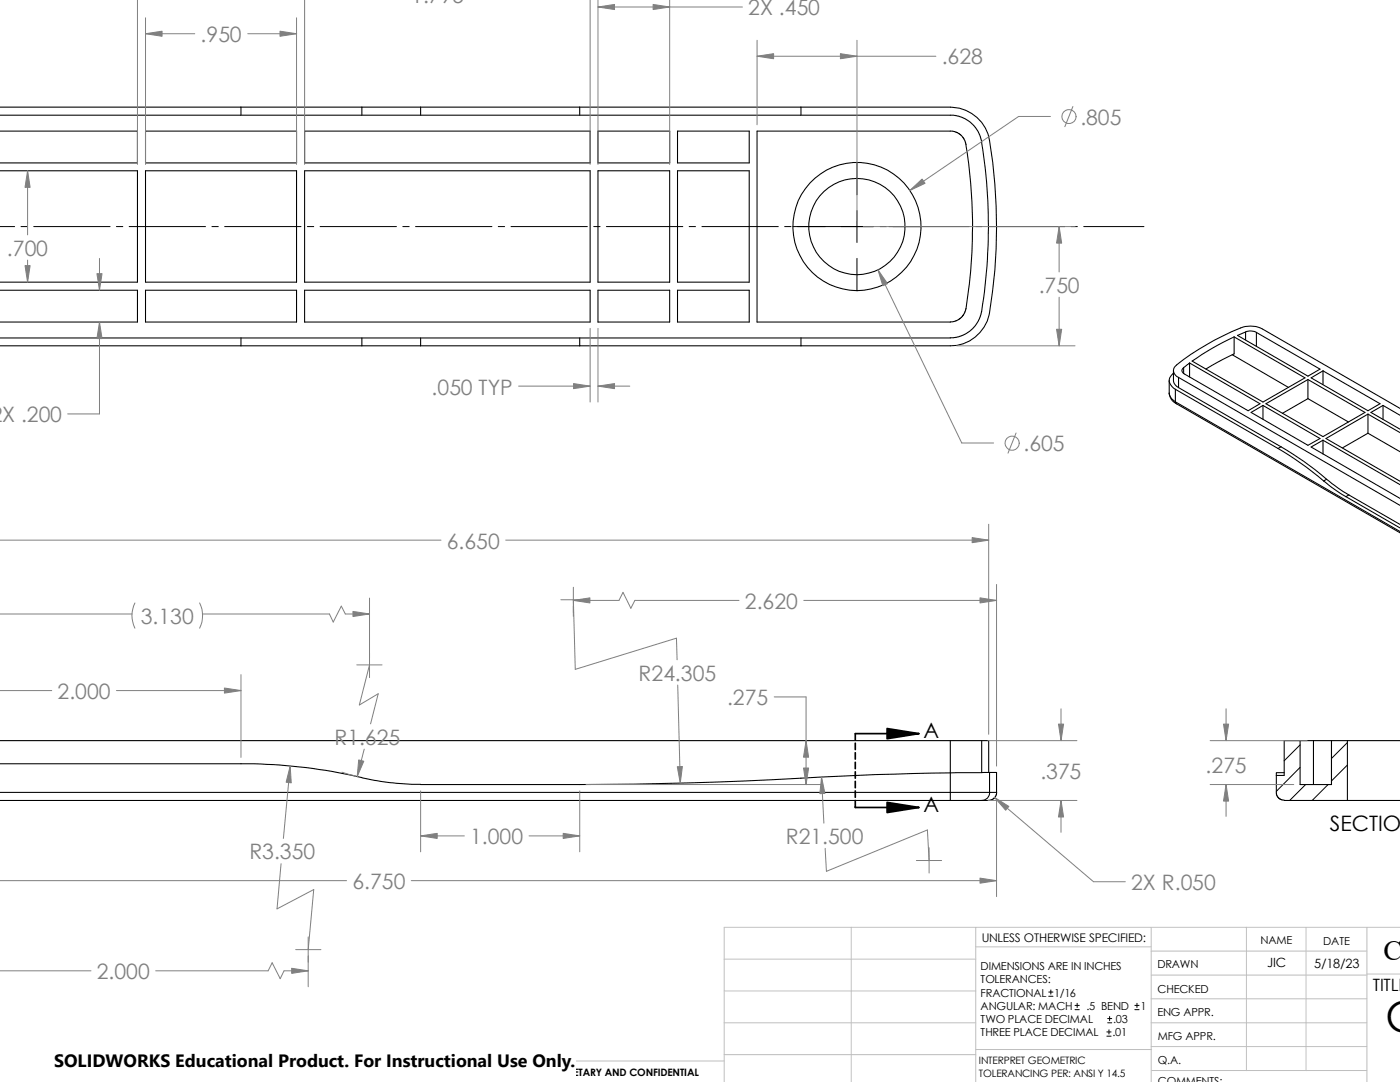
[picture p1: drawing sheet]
<svg xmlns="http://www.w3.org/2000/svg" width="279mm" height="216mm" viewBox="0 0 279 216" stroke-linecap="round" stroke-linejoin="round" font-family="sans-serif">
<g fill="none" stroke="#c0c0c0" stroke-width=".2">
<path d="M144.5 197.7h50.2M144.5 191.4h50.2M169.9 185v30.9M194.7 185v30.9M194.7 188.9h35M229.7 185v30.9M229.7 199.3h43.1M229.7 194.6h43.1M229.7 189.8h43.1M248.8 185v28.6M260.6 185v28.6M272.8 185v30.9"/>
<path d="M272.8 194.4h6.6M279.4 185h-134.9v30.9M144.5 210.4h50.2M144.5 204.1h50.2M144.5 211.7h-41.5v4.2M194.7 209.4h35.1M229.7 204.1h43.1M229.7 208.8h43.1M229.8 213.6h43"/>
</g>
<g fill="none" stroke="#000" stroke-width=".21">
<path d="M-.1 23h190.4l1 .2 1.2 .4 1.3 1 .8 .8 .7 1 .6 1.9M-.1 26.2h27.5v6.3h-27.5M-.1 34.1h27.5v22.2h-27.5M0 21.4h48.1M29 26.2h30.2v6.3h-30.2zM29 34.1h30.2v22.2h-30.2zM48.1 21.4h24.1M48.1 21.4v1.6M60.8 26.2h57v6.3h-57zM60.8 34.1h57v22.2h-57zM72.2 21.4v1.6M72.2 21.4h11.7"/>
<path d="M83.9 21.4h31.8M83.9 21.4v1.6M115.7 21.4h44.2M115.7 21.4v1.6M119.3 26.2h14.3v6.3h-14.3zM119.3 34.1h14.3v22.2h-14.3zM135.2 26.2h14.3v6.3h-14.3zM135.2 34.1h14.3v22.2h-14.3zM159.9 21.4v1.6M159.9 21.4h26a16 16 0 0 1 6.8 .6 7.8 7.8 0 0 1 4.8 6.1 105.6 105.6 0 0 1-.1 34.7 8 8 0 0 1-7.7 6.2h-29.8M192.8 28.8a95.8 95.8 0 0 1-.2 33.5l-.4 .7-.6 .6-.8 .5-1.1 .2h-38.6v-38.1h39l.9 .2 .7 .5 .7 .8 .4 1.1M195.9 28.3a101.1 101.1 0 0 1-.3 34.9l-1 1.8-1.1 1.1-1.7 1-2.1 .3h-189.7"/>
<path d="M-.1 57.9h27.5v6.4h-27.4M29 57.9h30.2v6.4h-30.2zM60.8 57.9h57v6.4h-57zM119.3 57.9h14.3v6.4h-14.3zM135.2 57.9h14.3v6.4h-14.3zM0 69h48.1M48.1 69h24.1M48.1 67.4v1.6M72.2 67.4v1.6M72.2 69h11.7M83.9 69h31.8M83.9 67.4v1.6"/>
<path d="M115.7 69h44.2M115.7 67.4v1.6M159.9 67.4v1.6M233.3 75.9v2.7l.6 1 .7 .6M233.3 78.4a2.49 2.49 0 0 0 1.5 2.2M234.2 74.5a1.71 1.71 0 0 0 0 2.9l.4 .3M234.2 74v2.2l.4 .6 .6 .5M234.6 77.7v2.5M234.6 77.7l20.5 11.8M235.2 75.3a1.39 1.39 0 0 1-1-1.1 1.39 1.39 0 0 1 .6-1.4 48.8 48.8 0 0 1 13.7-7.6h2.1l1.4 .5 27.4 15.8M235.2 75.3l44.2 25.6M235.2 77.3l20.5 11.9"/>
<path d="M235.2 75.3v2M236.2 73.4v1.1M237.4 72.4l14.1 8.2-2.4 1.4-12.7-7.4a.7 .7 0 0 1-.5-.5 .7 .7 0 0 1 .3-.7M237.4 72.4v2.8M237.4 72.4l-1.2 1M237.9 72.1a54.3 54.3 0 0 1 8.4-4.9l14.1 8.2-8.3 4.8zM245.9 70.8l11.2 6.5M246.3 67.2v3.4l-5.6 3M248.6 66.3a2.42 2.42 0 0 1 2.1 0M248.6 66.3v1.5M248.6 66.3l-1.6 .6 14 8.2 2.4-1.4-12.7-7.4M250.7 66.3v2.8"/>
<path d="M261 79.5l-5.1 3M261 79.5l8.1 4.7M261 75.7v3.8M261.7 75.4l2.3-1.4 11.4 6.6-2.4 1.4zM264 74v2.8M234.6 80.2l.2 .4M234.6 80.2l44.8 25.9M234.8 80.6l44.6 25.7M249.7 82.3l2.4-1.4 11.3 6.6-2.4 1.4zM252.1 80.9v2.8M252.6 80.6l8.4-4.9 11.4 6.6-8.4 4.8zM255.1 89.5a66 66 0 0 1 9.1 6.5"/>
<path d="M255.7 89.2l-.6 .3M255.7 89.2a57.7 57.7 0 0 1 9.1 6.4M264 87.8l-2.3 1.4 17.7 10.3M264 87.8l15.4 8.9M264 87.8v2.8M264.2 96l1.6 1.3 2.8 1.8M264.8 95.6l2.2 1.7 2.2 1.5M264.8 95.6l-.6 .4M268.6 99.1l10.8 6.3M269.2 98.8l10.2 5.9M269.2 98.8l-.6 .3M273 82.6l-8.4 4.9 14.8 8.6"/>
<path d="M273 82.6l6.4 3.8M273 86.4l-5.1 3M273 86.4l6.4 3.8M273 82.6v3.8M276 80.9l-2.4 1.4 5.8 3.4M276 80.9l3.4 2M276 80.9v2.8M-.1 159.7h189.8M0 152.4h48.1a106.6 106.6 0 0 1 24.1 2.8M0 158.1h189.7M0 147.8h189.7M72.2 155.2a50.4 50.4 0 0 0 11.7 1.3"/>
<path d="M189.7 158.1h7.8M189.7 158.1v1.6M189.7 147.8h6.2M189.7 159.7h6.2M189.7 147.8v10.3M195.9 147.8h1.4v6.3M195.9 147.8v6.4M197.5 154.1a853.3 853.3 0 0 0-48.7 1.7l-22.1 .7h-42.8M197.5 158.1a1.52 1.52 0 0 1-1.6 1.6M197.5 154.1h1.4v4h-1.4M197.5 154.1v4M198.9 158.1l-.2 .9-.5 .5-.9 .2h-1.4"/>
<path d="M254.7 154.7v3.8l.5 .8 1.1 .4M256.3 154.2h-1.6v.5M256.3 159.7h12.6M259.5 147.8h2.6M259.5 147.8v8.7h6.2v-8.7M259.5 147.8h-3.2v6.9h-1.6M262.1 147.8h3.6M262.1 147.8v8.7M265.7 147.8h3.2M268.9 147.8h10.5M268.9 159.7h10.5M268.9 147.8v11.9"/>
<circle cx="171" cy="45.2" r="12.8"/>
<circle cx="171" cy="45.2" r="9.6"/>
</g>
<g fill="none" stroke="#000" stroke-width=".2">
<path d="M171 32.4v6.5M-.1 45.2h3M4.2 45.2h1.3M6.7 45.2h15.3M23.2 45.2h1.3M25.8 45.2h15.2M42.3 45.2h1.3M44.8 45.2h15.3M61.3 45.2h1.3M63.9 45.2h15.2M80.4 45.2h1.3M82.9 45.2h15.3"/>
<path d="M99.4 45.2h1.3M102 45.2h15.2M118.5 45.2h1.3M121 45.2h15.3M137.5 45.2h1.3M140.1 45.2h15.2M156.6 45.2h1.3M158.2 45.2h16.2M171 42v6.4M171 51.6v6.4M175.6 45.2h1.3M177.4 45.2h16"/>
<path d="M194.7 45.2h1.3M197.2 45.2h15.3M213.7 45.2h1.3M216.3 45.2h12M259.5 148.6l-3.2 3.2M259.5 153.1l-4.8 4.8M260.6 156.5l-3.2 3.2M265 156.5l-3.1 3.2M268.9 148.2l-3.2 3.1M268.9 152.7l-3.2 3.1M209.3 198.8h.8M209.3 198h.8"/>
<path d="M209.7 197.5v.9M214.5 201.5h.9M214.5 200.6h.9M215 200.2v.8M220.9 206.8h.8M220.9 205.9h.8M221.1 204.1h.8M221.1 203.2h.8M221.3 205.5v.8M221.4 202.8v.9M226.5 201.5h.8M226.5 200.6h.8"/>
<path d="M226.9 200.2v.8"/>
</g>
<g fill="none" stroke="#808080" stroke-width=".2">
<path d="M27.4 0v32.8M60.8 0v32.8M117.8 0v32.8M119.3 0v32.8M133.6 0v32.8M29 6.7h9.9M29 3.6v29.2M49.4 6.7h9.8M59.2 3.6v29.2M119.3 1.4h28.9M151.1 8v16.9M151.1 11.2h35.7"/>
<path d="M171 8v35.9M5.5 34.1v12.8M209.6 23.2h-6.3l-21.7 14.8M214.1 21.3l-1.6 4M5.5 51.9v4.4M19.9 51.6v6.3M172.3 45.2h42.2M175.2 53.8l16.7 34.6h6.4M211.4 45.2v9.1M211.4 59.3v9.7M19.9 64.3v18.3h-6.4M103.5 77h14.3"/>
<path d="M117.8 65.5v14.7M119.3 65.5v14.7M119.3 77h6.4M190.9 69h23.6M202.8 86.4l-1.6 4M-.1 107.8h88.1M73.7 119.3v15.9M100.9 107.8h96.4M111.9 119.7h5.1M114.4 117.2v5.8M114.4 119.8h9.1l.8-1.6 1.6 3.2 .8-1.6h20.8M114.4 119.7l.4 13.9 20.2-6.3 .1 4.4"/>
<path d="M160.4 119.8h38.5M197.3 104.6v41.9M198.9 116.6v36.3M-.1 122.5h26.4M-.1 137.8h10.4M23.2 137.8h24.9M26.9 120.3a5.6 5.6 0 0 0 0 5M39.8 120.3a5.6 5.6 0 0 1 0 5M40.4 122.5h25.3l.8 1.6 1.6-3.2 .8 1.6h4.8M48.1 134.6v16.5M71.2 132.7h5M73.7 132.7l-2 8 3.8-2.3-1.5 6"/>
<path d="M135.3 136.7l.5 19.6M154.5 139.1h6.4v17.4M57.9 152.9l-1.3 14.4M68.2 154.1l2.8 .8M72.7 149.5l-1.4 5.4M83.9 157.8v12.2M115.7 157.8v12.2M117 156.5h47M164 155.1l.4 9.2M197.2 147.8h17.7M197.2 159.7h17.7M198.5 159.1l19.7 16.8h6.4"/>
<path d="M198.9 159.4v19.5M211.8 141.4v6.4M211.8 159.7v6.4M241.5 156.5h16.7M241.5 147.8h19.4M244.7 141.4v6.4M244.7 156.5v6.4M-.1 175.7h69.3M56.1 172.3l-.8 9.1 7.3-3.9-1.1 12M82.1 175.7h116.8M83.9 166.8h8.8M105.6 166.8h10.1"/>
<path d="M164.7 169.3l.2 4.6 20.2-8.3 .3 6.1M182.9 171.7h5M185.4 169.2v5M-.1 193.7h18.3M31.1 193.7h22.4l.8-1.6 1.6 3.2 .8-1.6h4.8M59 189.5h5.1M61.5 186.9v10"/>
<circle cx="213.4" cy="23.3" r="1.4"/>
<circle cx="202" cy="88.4" r="1.41"/>
</g>
<g fill="#808080" stroke="#808080" stroke-width=".2">
<path d="M244.7 156.5l.5 3.4h-1z"/>
<path d="M244.2 144.5h1l-.5 3.3z"/>
<path d="M167.7 10.7l3.3 .5-3.3 .5z"/>
<path d="M19.3 54.6h1.1l-.5 3.3z"/>
<path d="M5 53h1l-.5 3.3z"/>
<path d="M19.9 64.3l.5 3.3h-1.1z"/>
<path d="M5.5 34.1l.5 3.3h-1z"/>
<path d="M29 6.7l3.3-.5v1z"/>
<path d="M55.9 6.2l3.3 .5-3.3 .5z"/>
<path d="M130.3 .9l3.3 .5-3.3 .5z"/>
<path d="M119.3 1.4l3.3-.5v1z"/>
<path d="M181.6 38l2.4-2.3 .6 .9z"/>
<path d="M175.2 53.8l1.9 2.8-.9 .4z"/>
<path d="M151.1 11.2l3.3-.5v1z"/>
<path d="M211.4 45.2l.5 3.3h-1z"/>
<path d="M210.9 65.7h1l-.5 3.3z"/>
<path d="M114.5 76.5l3.3 .5-3.3 .6z"/>
<path d="M119.3 77l3.3-.5v1.1z"/>
<path d="M164 155.1l.6 3.2-1 .1z"/>
<path d="M44.8 137.3l3.3 .5-3.3 .5z"/>
<path d="M195.6 175.2l3.3 .5-3.3 .5z"/>
<path d="M112.4 166.3l3.3 .5-3.3 .5z"/>
<path d="M57.9 152.9l.2 3.3-1-.1z"/>
<path d="M195.6 119.3l3.3 .5-3.3 .5z"/>
<path d="M114.4 119.8l3.3-.5v1z"/>
<path d="M211.2 144.5h1.1l-.5 3.3z"/>
<path d="M83.9 166.8l3.3-.5v1z"/>
<path d="M198.5 159.1l2.8 1.8-.6 .8z"/>
<path d="M70.4 122l3.3 .5-3.3 .5z"/>
<path d="M71.6 151.6l1 .3-1.3 3z"/>
<path d="M160.9 147.8l.5 3.3h-1z"/>
<path d="M135.2 153h1l-.4 3.3z"/>
<path d="M211.8 159.7l.5 3.3h-1.1z"/>
<path d="M194 107.3l3.3 .5-3.3 .5z"/>
<path d="M160.4 153.2h1l-.5 3.3z"/>
<path d="M58.2 193.2l3.3 .5-3.3 .5z"/>
</g>
<path d="M177 145.4l6.4 1-6.4 1zM177 160.1l6.4 1-6.4 1z" fill="#000" stroke="#000" stroke-width=".34"/>
<path d="M170.7 159.7v1.4h12.7M170.7 148.3v1.3M170.7 150.2v1.3M170.7 152.1v1.3M170.7 154v1.3M170.7 155.9v1.3M170.7 157.8v1.3M183.4 146.4h-12.7v1.3" fill="none" stroke="#000" stroke-width=".34"/>
<path d="M10.8 209.2h104.1v6.7h-104.1z" fill="#fff"/>
<text font-size="8.5" x="276.5" y="205.9">C</text>
<text font-size="5.6" x="276.1" y="191.5">CH</text>
<g font-size="4.2" fill="#808080">
<text x="82.1" y=".7">1.795</text>
<text x="149.3" y="3">2X .450</text>
<text x="40" y="8.4">.950</text>
<text x="187.9" y="12.9">.628</text>
<text x="215.6" y="24.9">.805</text>
<text x="1.4" y="51.1">.700</text>
<text x="207.3" y="58.5">.750</text>
<text x="86.1" y="78.7">.050 TYP</text>
<text x=".4" y="84.2">X .200</text>
<text x="204.3" y="90">.605</text>
<text x="89.2" y="109.5">6.650</text>
<text x="28.1" y="124.5">3.130</text>
<text x="148.7" y="121.5">2.620</text>
<text x="127.5" y="135.8">R24.305</text>
<text x="11.5" y="139.5">2.000</text>
<text x="145.1" y="140.8">.275</text>
<text x="66.7" y="148.6">R1.625</text>
<text x="207.6" y="155.5">.375</text>
<text x="240.6" y="154.2">.275</text>
<text x="49.8" y="171.5">R3.350</text>
<text x="93.8" y="168.4">1.000</text>
<text x="156.8" y="168.4">R21.500</text>
<text x="70.3" y="177.4">6.750</text>
<text x="225.8" y="177.6">2X R.050</text>
<text x="19.3" y="195.4">2.000</text>
</g>
<g font-size="4.2">
<text x="184.3" y="147.2">A</text>
<text x="184.3" y="162">A</text>
<text x="265.4" y="165.8">SECTION</text>
</g>
<text font-size="3.6" x="10.8" y="213">SOLIDWORKS Educational Product. For Instructional Use Only.</text>
<text font-size="3.4" x="274" y="197.8">TITLE</text>
<g font-size="2.5">
<text x="252.9" y="193">JIC</text>
<text x="262.3" y="193.2">5/18/23</text>
</g>
<text font-size="2.4" x="195.9" y="187.9">UNLESS OTHERWISE SPECIFIED:</text>
<g font-size="2.2">
<text x="251.6" y="188.4">NAME</text>
<text x="264.1" y="188.5">DATE</text>
<text x="195.7" y="193.5">DIMENSIONS ARE IN INCHES</text>
<text x="195.7" y="196.2">TOLERANCES:</text>
<text x="231" y="193.2">DRAWN</text>
<text x="195.7" y="198.8">FRACTIONAL 1/16</text>
<text x="195.7" y="201.5">ANGULAR: MACH</text>
<text x="216.8" y="201.5">.5 BEND</text>
<text x="227.6" y="201.5">1</text>
<text x="231" y="202.7">ENG APPR.</text>
<text x="231" y="198.1">CHECKED</text>
<text x="195.7" y="204.1">TWO PLACE DECIMAL</text>
<text x="195.7" y="206.8">THREE PLACE DECIMAL</text>
<text x="222" y="206.8">.01</text>
<text x="222.2" y="204.1">.03</text>
<text x="231.1" y="207.5">MFG APPR.</text>
<text x="231.1" y="212.2">Q.A.</text>
<text x="231.1" y="216.4">COMMENTS:</text>
</g>
<g font-size="2">
<text x="107.7" y="214.7">PROPRIETARY AND CONFIDENTIAL</text>
<text x="195.4" y="212.3">INTERPRET GEOMETRIC</text>
<text x="195.4" y="214.9">TOLERANCING PER: ANSI Y 14.5</text>
</g>
</svg>
